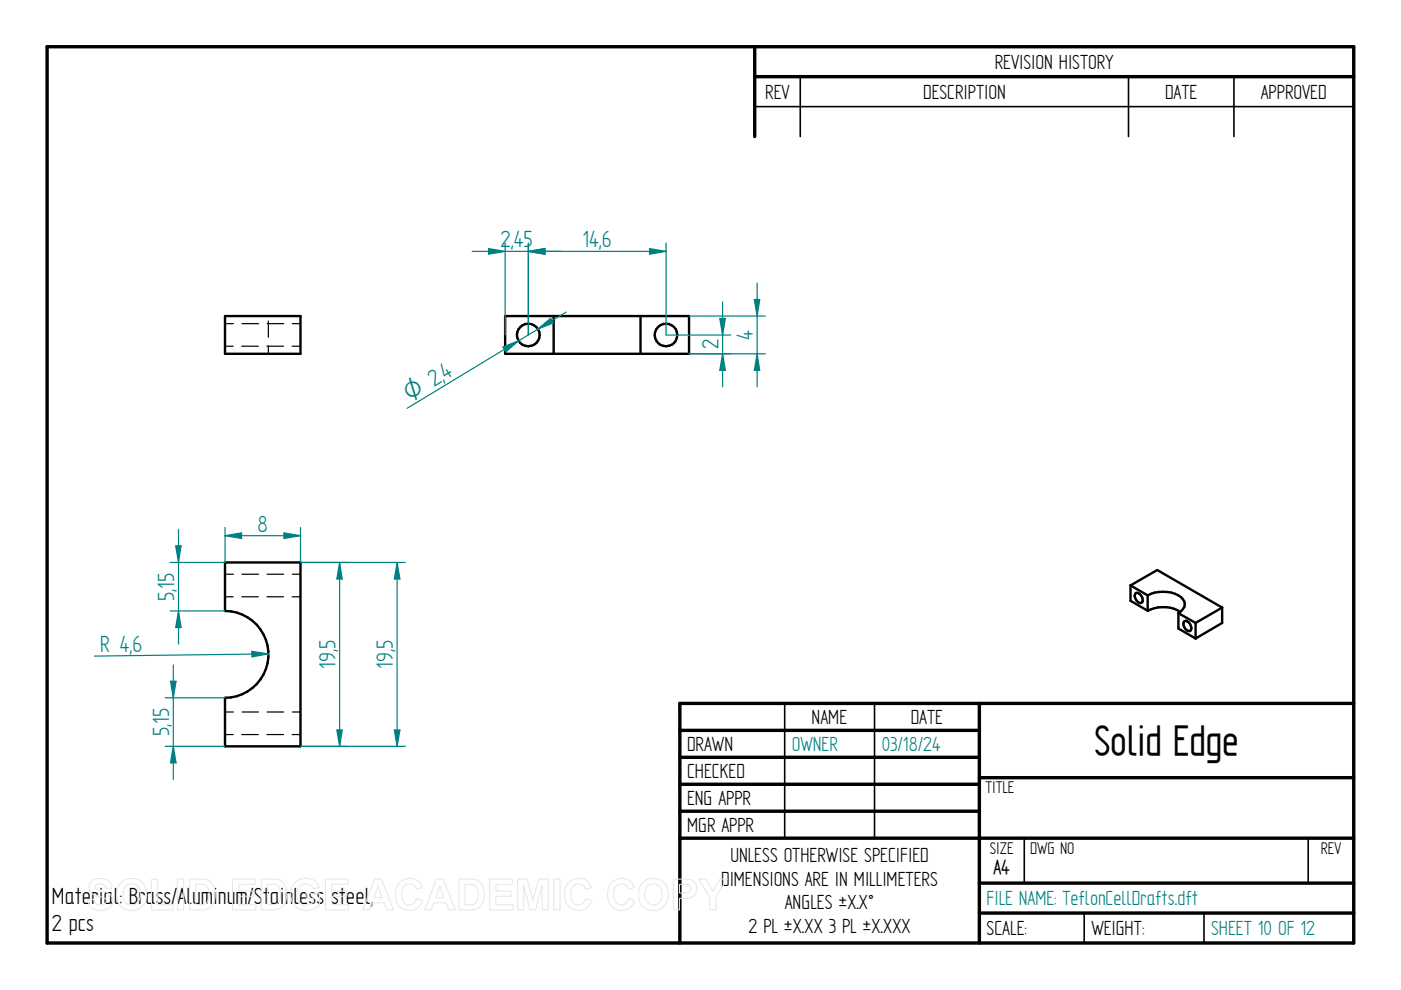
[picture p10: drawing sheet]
<svg xmlns="http://www.w3.org/2000/svg" width="297mm" height="210mm" viewBox="0 0 297 210" stroke-linecap="round" stroke-linejoin="round" font-family="sans-serif">
<g fill="none" stroke="#000" stroke-width=".72">
<path d="M10 9.9h277v190h-277zM160 9.9v19.1M160 16.3h127M144.1 154.9h63.5M207.6 149.1v50.8M287 149.1h-142.9v50.8M144.1 160.6h63.5M144.1 166.3h63.5M144.1 172h63.5M144.1 177.7h142.9M207.6 164.9h79.4M207.6 187.2h79.4"/>
<path d="M207.6 193.6h79.4"/>
</g>
<path d="M169.7 16.3v12.7M239.3 16.3v12.7M261.6 16.3v12.7M160 22.6h127M166.4 149.1v28.6M185.4 149.1v28.6M217.2 177.8v9.4M277.4 177.8v9.4M229.9 193.6v6.3M255.3 193.6v6.3" fill="none" stroke="#000" stroke-width=".34"/>
<g fill="none" stroke="#000" stroke-width=".51">
<path d="M47.7 67h16v8h-16zM107.1 67h39v8h-39zM117.4 67v8M135.8 67v8M47.7 119.3h16v38.9h-16v-10.2a9.2 9.2 0 0 0 9.2-9.3 9.2 9.2 0 0 0-9.2-9.2zM239.7 124.1v3.3l3.6 2.1M239.7 124.1l3.6 2.1M239.7 124.1l5.7-3.2 13.7 7.9M240.8 125.7a1.44 1.44 0 0 1 1.3 2 1.15 1.15 0 0 1-1.5-1.1v-.4zM243.3 129.5a7.2 7.2 0 0 1 6.9 .3M243.3 126.2v3.3M243.3 126.2a7.1 7.1 0 0 1 7.1 .4 1.77 1.77 0 0 1 0 3l-.6 .4"/>
<path d="M249.8 130l3.7 2.1M249.8 130v3.3l3.7 2.1M251.2 131.7a1.4 1.4 0 0 1 1.4 1.7l-.2 .3a1.14 1.14 0 0 1-1.5-1.1v-.4zM253.5 132.1v3.3M259.1 128.8v3.3l-5.6 3.3M259.1 128.8l-5.6 3.3"/>
<circle cx="112" cy="71" r="2.41"/>
<circle cx="141.2" cy="71" r="2.4"/>
</g>
<g fill="none" stroke="#000" stroke-width=".25">
<path d="M47.7 68.6h1.8M47.7 73.4h1.7M51.3 73.4h3.5M51.3 68.6h3.5M56.6 73.4h3.5M56.6 68.6h3.6M56.9 68.1v3.4M56.9 73.3v1.7M61.9 73.4h1.8M62 68.6h1.7M47.7 121.8h1.8M47.7 126.5h1.7"/>
<path d="M51.3 126.5h3.5M51.3 121.8h3.5M56.6 126.5h3.5M56.6 121.8h3.6M61.9 126.5h1.8M62 121.8h1.7M47.7 151h1.8M47.7 155.7h1.7M51.3 155.7h3.5M51.3 151h3.5M56.6 155.7h3.5M56.6 151h3.6"/>
<path d="M61.9 155.7h1.8M62 151h1.7"/>
</g>
<path d="M63.7 119.3h22.2M63.7 158.2h22.2M83.6 154.8h1.2l-.6 3.4z" fill="none" stroke="#008080" stroke-width=".25"/>
<path d="M83.6 154.8h1.2l-.6 3.4z" fill="#008080"/>
<path d="M84.2 119.3l.6 3.5h-1.2z" fill="none" stroke="#008080" stroke-width=".25"/>
<path d="M84.2 119.3l.6 3.5h-1.2z" fill="#008080"/>
<path d="M112 51.6v19.4M112 53.3l3.5-.6v1.2zM141.2 51.6v19.4M84.2 119.3v38.9" fill="none" stroke="#008080" stroke-width=".25"/>
<path d="M112 53.3l3.5-.6v1.2z" fill="#008080"/>
<path d="M137.7 52.7l3.5 .6-3.5 .6z" fill="none" stroke="#008080" stroke-width=".25"/>
<path d="M137.7 52.7l3.5 .6-3.5 .6z" fill="#008080"/>
<path d="M112 53.3h29.2M114 69.8l2.8-2.3 .5 1zM120.1 66.2l-33.8 20.4" fill="none" stroke="#008080" stroke-width=".25"/>
<path d="M114 69.8l2.8-2.3 .5 1z" fill="#008080"/>
<path d="M106.6 73.6l3.3-1.3-2.6 2.3z" fill="none" stroke="#008080" stroke-width=".25"/>
<path d="M106.6 73.6l3.3-1.3-2.6 2.3z" fill="#008080"/>
<path d="M146.1 67h16.2M146.1 75h16.2M159.9 63.5h1.2l-.6 3.5z" fill="none" stroke="#008080" stroke-width=".25"/>
<path d="M159.9 63.5h1.2l-.6 3.5z" fill="#008080"/>
<path d="M160.5 75l.6 3.5h-1.2z" fill="none" stroke="#008080" stroke-width=".25"/>
<path d="M160.5 75l.6 3.5h-1.2z" fill="#008080"/>
<path d="M160.5 60v22M36.1 119.3h11.6M37.3 115.7h1.1l-.6 3.6zM36.1 129.5h11.6" fill="none" stroke="#008080" stroke-width=".25"/>
<path d="M37.3 115.7h1.1l-.6 3.6z" fill="#008080"/>
<path d="M37.8 129.5l.6 3.6h-1.1z" fill="none" stroke="#008080" stroke-width=".25"/>
<path d="M37.8 129.5l.6 3.6h-1.1z" fill="#008080"/>
<path d="M37.8 112.3v24.3M35 148h12.7M35 158.2h12.7M36.1 144.4h1.2l-.6 3.6z" fill="none" stroke="#008080" stroke-width=".25"/>
<path d="M36.1 144.4h1.2l-.6 3.6z" fill="#008080"/>
<path d="M36.7 158.2l.6 3.6h-1.2z" fill="none" stroke="#008080" stroke-width=".25"/>
<path d="M36.7 158.2l.6 3.6h-1.2z" fill="#008080"/>
<path d="M53.4 138.1l3.5 .5-3.5 .7zM56.9 138.6l-36.9 .5M36.7 141v24.3" fill="none" stroke="#008080" stroke-width=".25"/>
<path d="M53.4 138.1l3.5 .5-3.5 .7z" fill="#008080"/>
<path d="M63.7 119.3h10M63.7 158.2h10M71.4 154.8h1.2l-.6 3.4z" fill="none" stroke="#008080" stroke-width=".25"/>
<path d="M71.4 154.8h1.2l-.6 3.4z" fill="#008080"/>
<path d="M72 119.3l.6 3.5h-1.2z" fill="none" stroke="#008080" stroke-width=".25"/>
<path d="M72 119.3l.6 3.5h-1.2z" fill="#008080"/>
<path d="M47.7 111.8v7.5M60.2 113l3.5 .6-3.5 .6zM63.7 111.8v7.5M72 119.3v38.9" fill="none" stroke="#008080" stroke-width=".25"/>
<path d="M60.2 113l3.5 .6-3.5 .6z" fill="#008080"/>
<path d="M47.7 113.6l3.5-.6v1.2z" fill="none" stroke="#008080" stroke-width=".25"/>
<path d="M47.7 113.6l3.5-.6v1.2z" fill="#008080"/>
<path d="M107.1 51.6v19.4M112 51.6v19.4M112 53.3l3.5-.6v1.2zM47.7 113.6h16" fill="none" stroke="#008080" stroke-width=".25"/>
<path d="M112 53.3l3.5-.6v1.2z" fill="#008080"/>
<path d="M103.6 52.7l3.5 .6-3.5 .6z" fill="none" stroke="#008080" stroke-width=".25"/>
<path d="M103.6 52.7l3.5 .6-3.5 .6z" fill="#008080"/>
<path d="M100.1 53.3h18.9M141.2 71h13.7M146.1 75h8.8M152.6 67.5h1.2l-.6 3.5z" fill="none" stroke="#008080" stroke-width=".25"/>
<path d="M152.6 67.5h1.2l-.6 3.5z" fill="#008080"/>
<path d="M153.2 75l.6 3.5h-1.2z" fill="none" stroke="#008080" stroke-width=".25"/>
<path d="M153.2 75l.6 3.5h-1.2z" fill="#008080"/>
<path d="M153.2 64v18" fill="none" stroke="#008080" stroke-width=".25"/>
<g fill="none" stroke="#e6e6e6" stroke-width=".21">
<path d="M19.3 186.9a3.1 3.1 0 0 1 4 .2l.4 1.2h-1.3a1.29 1.29 0 0 0-1-.9 1.29 1.29 0 0 0-1.2 .5l.1 .5 .4 .2a4.8 4.8 0 0 1 2.9 1.4 2.1 2.1 0 0 1-.2 2.3 2.1 2.1 0 0 1-2.1 .7 2.35 2.35 0 0 1-2.7-2.2l1.3-.1a1.41 1.41 0 0 0 1.2 1.2 1.41 1.41 0 0 0 1.5-.9 1.28 1.28 0 0 0-1.3-.9 2.4 2.4 0 0 1-2.4-2l.1-.6zM25.8 186.9a3.3 3.3 0 0 1 3.8-.2 3.3 3.3 0 0 1 1.4 3.6 3.2 3.2 0 0 1-3.6 2.7 3.2 3.2 0 0 1-2.6-3.8 3.1 3.1 0 0 1 1-2.3zM26.6 188a1.87 1.87 0 0 1 2.2-.4 1.87 1.87 0 0 1 1 2 1.88 1.88 0 0 1-1.9 2.3 1.88 1.88 0 0 1-1.8-2.3l.1-.8zM32.1 186.4h1.3v5.4h3.3v1.1h-4.6zM37.6 186.4h1.3v6.5h-1.3zM40.2 186.4h2.4a2.79 2.79 0 0 1 3 3.3 2.8 2.8 0 0 1-2.9 3.2h-2.5zM41.5 187.5a2.64 2.64 0 0 1 2.4 .5 3.3 3.3 0 0 1-.2 3.6l-.9 .2h-1.3zM49.3 186.4h4.8v1.1h-3.5v1.4h3.2v1.1h-3.2v1.8h3.6v1.1h-4.9zM55.4 186.4h2.3a2.79 2.79 0 0 1 3.1 3.3 2.8 2.8 0 0 1-3 3.2h-2.4zM56.7 187.5a2.64 2.64 0 0 1 2.4 .5 3.3 3.3 0 0 1-.3 3.6l-.8 .2h-1.3zM62.4 187.2a3.4 3.4 0 0 1 4.9 .2l.4 .8-1.3 .2a1.83 1.83 0 0 0-2.2-.9 1.83 1.83 0 0 0-1.3 2.1 2.02 2.02 0 0 0 1.1 2.1 2.02 2.02 0 0 0 2.4-.4v-.8h-1.5v-1.1h2.8v2.6a3.6 3.6 0 0 1-5.8-1 4 4 0 0 1 .5-3.8zM69 186.4h4.8v1.1h-3.5v1.4h3.2v1.1h-3.2v1.8h3.6v1.1h-4.9z"/>
<path d="M79.4 186.4h1.5l2.5 6.5h-1.4l-.6-1.5h-2.5l-.6 1.5h-1.4zM80.1 187.9l.9 2.4h-1.8zM84.7 187.2a2.86 2.86 0 0 1 4.8 1l-1.2 .3a1.58 1.58 0 0 0-1.9-1.1 1.58 1.58 0 0 0-1.2 1.8 2.19 2.19 0 0 0 1.2 2.7 1.54 1.54 0 0 0 1.9-1.4l1.3 .4a2.92 2.92 0 0 1-3.4 2.1 2.92 2.92 0 0 1-2.3-3.3l.2-1.5zM92.5 186.4h1.5l2.6 6.5h-1.5l-.5-1.5h-2.6l-.6 1.5h-1.4zM93.3 187.9l.8 2.4h-1.7zM97.3 186.4h2.3a2.79 2.79 0 0 1 3.1 3.3 2.8 2.8 0 0 1-3 3.2h-2.4zM98.6 187.5a2.64 2.64 0 0 1 2.4 .5 3.3 3.3 0 0 1-.3 3.6l-.8 .2h-1.3zM103.8 186.4h4.8v1.1h-3.4v1.4h3.2v1.1h-3.2v1.8h3.6v1.1h-5zM109.8 186.4h2l1.2 4.4 1.2-4.4h2v6.5h-1.2l-.1-5.2-1.3 5.2h-1.3l-1.3-5.2v5.2h-1.2zM117.4 186.4h1.3v6.5h-1.3zM120.5 187.2a2.86 2.86 0 0 1 4.9 1l-1.3 .3a1.58 1.58 0 0 0-1.8-1.1 1.58 1.58 0 0 0-1.3 1.8 2.19 2.19 0 0 0 1.3 2.7 1.54 1.54 0 0 0 1.9-1.4l1.2 .4a2.92 2.92 0 0 1-3.4 2.1 2.92 2.92 0 0 1-2.3-3.3l.2-1.5zM129.6 187.2a2.86 2.86 0 0 1 4.9 1l-1.3 .3a1.58 1.58 0 0 0-1.8-1.1 1.58 1.58 0 0 0-1.3 1.8 2.19 2.19 0 0 0 1.3 2.7 1.54 1.54 0 0 0 1.9-1.4l1.2 .4a2.92 2.92 0 0 1-3.4 2.1 2.92 2.92 0 0 1-2.3-3.3l.2-1.5z"/>
<path d="M136.5 186.9a3.3 3.3 0 0 1 3.7-.2 3.3 3.3 0 0 1 1.5 3.6 3.2 3.2 0 0 1-3.7 2.7 3.2 3.2 0 0 1-2.6-3.8 3.1 3.1 0 0 1 1.1-2.3zM137.2 188a1.87 1.87 0 0 1 2.2-.4 1.87 1.87 0 0 1 1 2 1.88 1.88 0 0 1-1.9 2.3 1.88 1.88 0 0 1-1.8-2.3l.1-.8zM142.7 186.4h2.1a2.49 2.49 0 0 1 2.7 1 2.11 2.11 0 0 1-.1 2.2 2.11 2.11 0 0 1-2.1 .8l-1.2 .1v2.4h-1.4zM144.1 187.5h.6a1.28 1.28 0 0 1 1.7 .9 1.21 1.21 0 0 1-1.6 1h-.7zM148.1 186.4h1.5l1.6 2.6 1.5-2.6h1.5l-2.4 3.8v2.7h-1.3v-2.7z"/>
</g>
<text font-size="10.1" x="232" y="160.1">Solid Edge</text>
<g font-size="5.6" fill="#008080">
<text x="106.1" y="52.4">2,45</text>
<text x="123.5" y="52.4">14,6</text>
<text x="152.3" y="74.1" transform="rotate(-90 152.3 74.1)">2</text>
<text x="159.6" y="72.1" transform="rotate(-90 159.6 72.1)">4</text>
<text x="94.4" y="80.6" transform="rotate(-31 94.4 80.6)">4</text>
<text x="54.6" y="112.7">8</text>
<text x="37" y="127.4" transform="rotate(-90 37 127.4)">5,15</text>
<text x="21.2" y="138.2" transform="rotate(-1 21.2 138.2)">R 4,</text>
<text x="28.1" y="138.1" transform="rotate(-1 28.1 138.1)">6</text>
<text x="71.1" y="141.9" transform="rotate(-90 71.1 141.9)">19,5</text>
<text x="83.3" y="141.9" transform="rotate(-90 83.3 141.9)">19,5</text>
<text x="35.9" y="156.1" transform="rotate(-90 35.9 156.1)">5,15</text>
</g>
<g font-size="5.6">
<text x="11" y="191.6">Material: Brass/Aluminum/Stainless steel,</text>
<text x="11" y="197.4">2 pcs</text>
</g>
<text font-size="5.4" fill="#008080" x="86.9" y="85.2" transform="rotate(-31 86.9 85.2)">O 2,</text>
<g font-size="4.9">
<text x="210.9" y="14.6">REVISION HISTORY</text>
<text x="162.2" y="20.9">REV</text>
<text x="195.7" y="20.9">DESCRIPTION</text>
<text x="247" y="20.9">DATE</text>
<text x="267.3" y="20.9">APPROVED</text>
<text x="172.1" y="153.5">NAME</text>
<text x="193.1" y="153.5">DATE</text>
<text x="145.7" y="159.2">DRAWN</text>
<text x="145.7" y="164.9">CHECKED</text>
<text x="145.7" y="170.6">ENG APPR</text>
<text x="145.7" y="176.3">MGR APPR</text>
<text x="154.9" y="182.8">UNLESS OTHERWISE SPECIFIED</text>
<text x="152.9" y="187.8">DIMENSIONS ARE IN MILLIMETERS</text>
<text x="158.7" y="197.7">2 PL ±X.XX 3 PL ±X.XXX</text>
<text x="166.4" y="192.8">ANGLES ±X.X°</text>
<text x="209.2" y="198.2">SCALE:</text>
<text x="231.4" y="198.2">WEIGHT:</text>
</g>
<g font-size="4.9" fill="#008080">
<text x="167.9" y="159.2">OWNER</text>
<text x="186.9" y="159.2">03/18/24</text>
<text x="209.2" y="191.9">FILE NAME: TeflonCellDrafts.dft</text>
<text x="256.8" y="198.3">SHEET 10 OF 12</text>
</g>
<text font-size="4.8" x="210.6" y="185.2">A4</text>
<g font-size="4.1">
<text x="208.9" y="168.1">TITLE</text>
<text x="209.8" y="181">SIZE</text>
<text x="218.4" y="181">DWG NO</text>
<text x="280" y="181">REV</text>
</g>
</svg>
